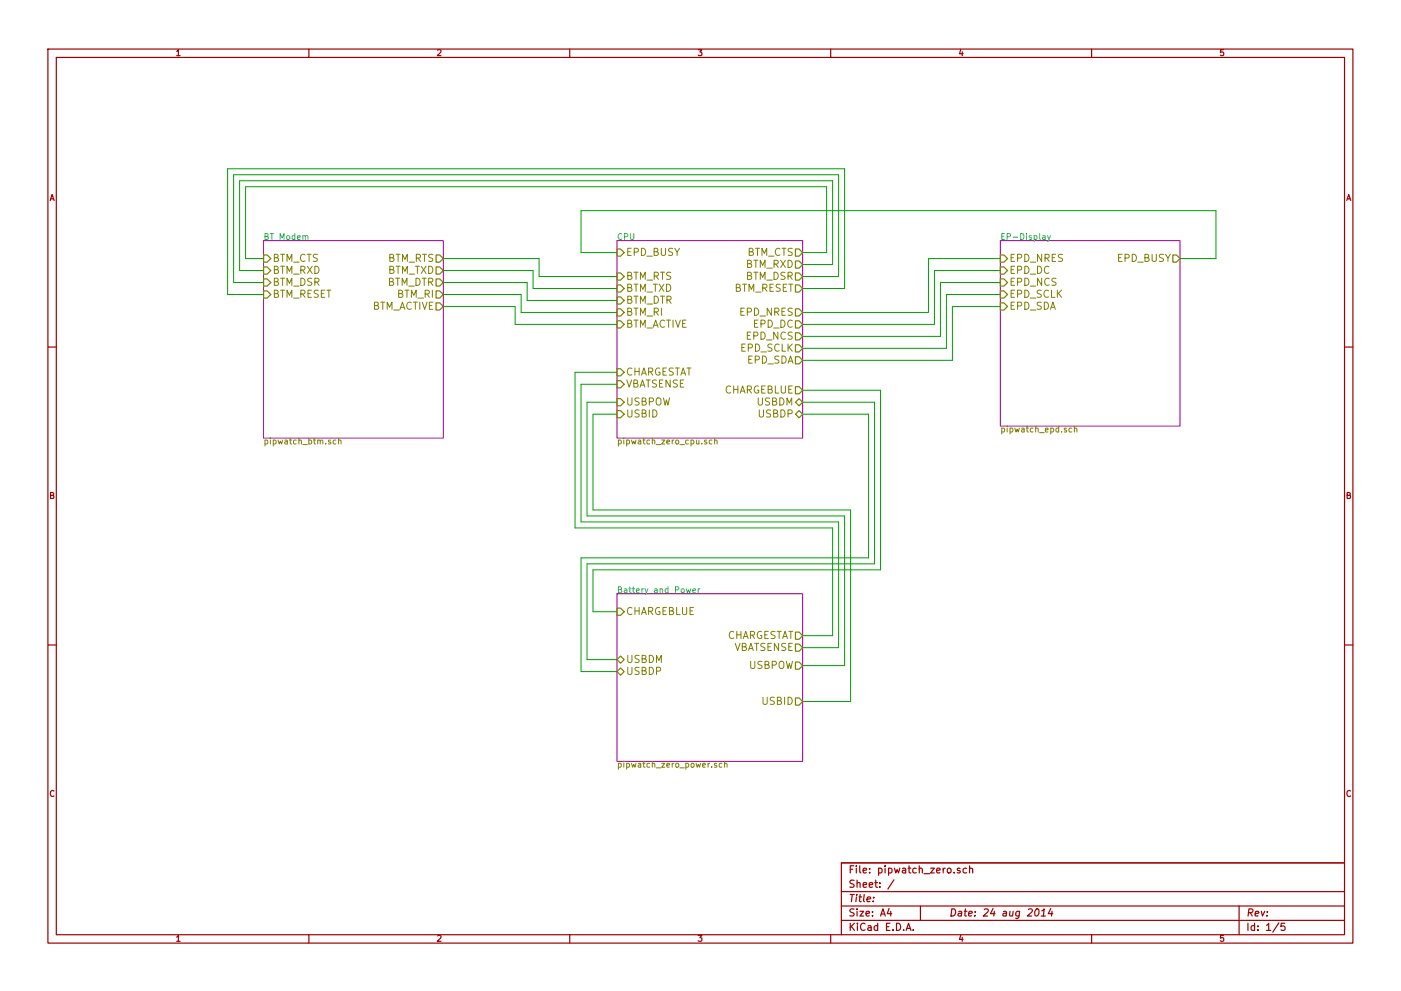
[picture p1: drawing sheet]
EESchema Schematic File Version 2
LIBS:power
LIBS:device
LIBS:transistors
LIBS:conn
LIBS:linear
LIBS:regul
LIBS:74xx
LIBS:cmos4000
LIBS:adc-dac
LIBS:memory
LIBS:xilinx
LIBS:special
LIBS:microcontrollers
LIBS:dsp
LIBS:microchip
LIBS:analog_switches
LIBS:motorola
LIBS:texas
LIBS:intel
LIBS:audio
LIBS:interface
LIBS:digital-audio
LIBS:philips
LIBS:display
LIBS:cypress
LIBS:siliconi
LIBS:opto
LIBS:atmel
LIBS:contrib
LIBS:valves
LIBS:74xgxx
LIBS:ac-dc
LIBS:brooktre
LIBS:cmos_ieee
LIBS:dc-dc
LIBS:elec-unifil
LIBS:Epcos-MKT
LIBS:ftdi
LIBS:gennum
LIBS:graphic
LIBS:hc11
LIBS:logo
LIBS:microchip1
LIBS:microchip_pic10mcu
LIBS:microchip_pic12mcu
LIBS:microchip_pic16mcu
LIBS:msp430
LIBS:nxp_armmcu
LIBS:powerint
LIBS:pspice
LIBS:references
LIBS:relays
LIBS:rfcom
LIBS:sensors
LIBS:stm8
LIBS:stm32
LIBS:supertex
LIBS:transf
LIBS:ttl_ieee
LIBS:video
LIBS:w_analog
LIBS:w_connectors
LIBS:w_device
LIBS:w_logic
LIBS:w_memory
LIBS:w_microcontrollers
LIBS:w_opto
LIBS:w_power
LIBS:w_relay
LIBS:w_rtx
LIBS:w_transistor
LIBS:w_vacuum
LIBS:stm32-extra
LIBS:open-project
LIBS:misc_pip
LIBS:misc_epd
LIBS:pipwatch_zero-cache
EELAYER 27 0
EELAYER END
$Descr A4 11693 8268
encoding utf-8
Sheet 1 5
Title ""
Date "24 aug 2014"
Rev ""
Comp ""
Comment1 ""
Comment2 ""
Comment3 ""
Comment4 ""
$EndDescr
$Sheet
S 5150 4950 1550 1400
U 53D800F2
F0 "Battery and Power" 50
F1 "pipwatch_zero_power.sch" 50
F2 "USBDP" B L 5150 5600 60 
F3 "VBATSENSE" O R 6700 5400 60 
F4 "USBPOW" O R 6700 5550 60 
F5 "CHARGESTAT" O R 6700 5300 60 
F6 "CHARGEBLUE" I L 5150 5100 60 
F7 "USBID" O R 6700 5850 60 
F8 "USBDM" B L 5150 5500 60 
$EndSheet
$Sheet
S 8350 2000 1500 1550
U 53ED1C28
F0 "EP-Display" 50
F1 "pipwatch_epd.sch" 50
F2 "EPD_BUSY" O R 9850 2150 60 
F3 "EPD_NRES" I L 8350 2150 60 
F4 "EPD_DC" I L 8350 2250 60 
F5 "EPD_NCS" I L 8350 2350 60 
F6 "EPD_SCLK" I L 8350 2450 60 
F7 "EPD_SDA" I L 8350 2550 60 
$EndSheet
$Sheet
S 5150 2000 1550 1650
U 53D800F5
F0 "CPU" 50
F1 "pipwatch_zero_cpu.sch" 50
F2 "BTM_RTS" I L 5150 2300 60 
F3 "BTM_CTS" O R 6700 2100 60 
F4 "BTM_RXD" O R 6700 2200 60 
F5 "BTM_TXD" I L 5150 2400 60 
F6 "EPD_NCS" O R 6700 2800 60 
F7 "EPD_SCLK" O R 6700 2900 60 
F8 "EPD_BUSY" I L 5150 2100 60 
F9 "EPD_SDA" O R 6700 3000 60 
F10 "VBATSENSE" I L 5150 3200 60 
F11 "EPD_NRES" O R 6700 2600 60 
F12 "EPD_DC" O R 6700 2700 60 
F13 "USBDM" B R 6700 3350 60 
F14 "USBDP" B R 6700 3450 60 
F15 "USBPOW" I L 5150 3350 60 
F16 "USBID" I L 5150 3450 60 
F17 "BTM_DTR" I L 5150 2500 60 
F18 "BTM_DSR" O R 6700 2300 60 
F19 "BTM_ACTIVE" I L 5150 2700 60 
F20 "CHARGESTAT" I L 5150 3100 60 
F21 "BTM_RESET" O R 6700 2400 60 
F22 "BTM_RI" I L 5150 2600 60 
F23 "CHARGEBLUE" O R 6700 3250 60 
$EndSheet
Wire Wire Line
	4850 4650 4850 5600
Wire Wire Line
	4850 4650 7250 4650
Wire Wire Line
	7300 4700 4900 4700
Wire Wire Line
	4900 5500 5150 5500
Wire Wire Line
	4850 5600 5150 5600
Wire Wire Line
	6700 5400 7000 5400
Wire Wire Line
	7000 5400 7000 4350
Wire Wire Line
	7000 4350 4850 4350
Wire Wire Line
	6700 5550 7050 5550
Wire Wire Line
	7050 5550 7050 4300
Wire Wire Line
	7050 4300 4900 4300
Wire Wire Line
	6700 5850 7100 5850
Wire Wire Line
	7100 5850 7100 4250
Wire Wire Line
	7100 4250 4950 4250
$Sheet
S 2200 2000 1500 1650
U 53EF68D6
F0 "BT Modem" 50
F1 "pipwatch_btm.sch" 50
F2 "BTM_CTS" I L 2200 2150 60 
F3 "BTM_RXD" I L 2200 2250 60 
F4 "BTM_RTS" O R 3700 2150 60 
F5 "BTM_TXD" O R 3700 2250 60 
F6 "BTM_ACTIVE" O R 3700 2550 60 
F7 "BTM_DTR" O R 3700 2350 60 
F8 "BTM_DSR" I L 2200 2350 60 
F9 "BTM_RESET" I L 2200 2450 60 
F10 "BTM_RI" O R 3700 2450 60 
$EndSheet
Wire Wire Line
	6700 3450 7250 3450
Wire Wire Line
	6700 3350 7300 3350
Wire Wire Line
	7250 3450 7250 4650
Wire Wire Line
	7300 3350 7300 4700
Wire Wire Line
	5150 3350 4900 3350
Wire Wire Line
	5150 3200 4850 3200
Wire Wire Line
	4850 3200 4850 4350
Wire Wire Line
	4900 3350 4900 4300
Wire Wire Line
	4950 4250 4950 3450
Wire Wire Line
	4950 3450 5150 3450
Wire Wire Line
	6700 2600 7750 2600
Wire Wire Line
	7750 2600 7750 2150
Wire Wire Line
	7750 2150 8350 2150
Wire Wire Line
	6700 2700 7800 2700
Wire Wire Line
	7800 2700 7800 2250
Wire Wire Line
	7800 2250 8350 2250
Wire Wire Line
	8350 2350 7850 2350
Wire Wire Line
	7850 2350 7850 2800
Wire Wire Line
	7850 2800 6700 2800
Wire Wire Line
	6700 2900 7900 2900
Wire Wire Line
	7900 2900 7900 2450
Wire Wire Line
	7900 2450 8350 2450
Wire Wire Line
	8350 2550 7950 2550
Wire Wire Line
	7950 2550 7950 3000
Wire Wire Line
	7950 3000 6700 3000
Wire Wire Line
	5150 2100 4850 2100
Wire Wire Line
	4850 2100 4850 1750
Wire Wire Line
	4850 1750 10150 1750
Wire Wire Line
	10150 1750 10150 2150
Wire Wire Line
	10150 2150 9850 2150
Wire Wire Line
	3700 2150 4500 2150
Wire Wire Line
	4500 2150 4500 2300
Wire Wire Line
	4500 2300 5150 2300
Wire Wire Line
	5150 2400 4450 2400
Wire Wire Line
	4450 2400 4450 2250
Wire Wire Line
	4450 2250 3700 2250
Wire Wire Line
	3700 2350 4400 2350
Wire Wire Line
	4400 2350 4400 2500
Wire Wire Line
	4400 2500 5150 2500
Wire Wire Line
	5150 3100 4800 3100
Wire Wire Line
	4800 3100 4800 4400
Wire Wire Line
	4800 4400 6950 4400
Wire Wire Line
	6950 4400 6950 5300
Wire Wire Line
	6950 5300 6700 5300
Wire Wire Line
	4900 4700 4900 5500
Wire Wire Line
	3700 2450 4350 2450
Wire Wire Line
	4350 2450 4350 2600
Wire Wire Line
	4350 2600 5150 2600
Wire Wire Line
	5150 2700 4300 2700
Wire Wire Line
	4300 2700 4300 2550
Wire Wire Line
	4300 2550 3700 2550
Wire Wire Line
	2050 2150 2200 2150
Wire Wire Line
	2050 2150 2050 1550
Wire Wire Line
	2050 1550 6900 1550
Wire Wire Line
	6900 1550 6900 2100
Wire Wire Line
	6900 2100 6700 2100
Wire Wire Line
	6700 2200 6950 2200
Wire Wire Line
	6950 2200 6950 1500
Wire Wire Line
	6950 1500 2000 1500
Wire Wire Line
	2000 1500 2000 2250
Wire Wire Line
	2000 2250 2200 2250
Wire Wire Line
	2200 2350 1950 2350
Wire Wire Line
	1950 2350 1950 1450
Wire Wire Line
	1950 1450 7000 1450
Wire Wire Line
	7000 1450 7000 2300
Wire Wire Line
	7000 2300 6700 2300
Wire Wire Line
	6700 2400 7050 2400
Wire Wire Line
	7050 2400 7050 1400
Wire Wire Line
	7050 1400 1900 1400
Wire Wire Line
	1900 1400 1900 2450
Wire Wire Line
	1900 2450 2200 2450
Wire Wire Line
	6700 3250 7350 3250
Wire Wire Line
	7350 3250 7350 4750
Wire Wire Line
	7350 4750 4950 4750
Wire Wire Line
	4950 4750 4950 5100
Wire Wire Line
	4950 5100 5150 5100
$EndSCHEMATC
